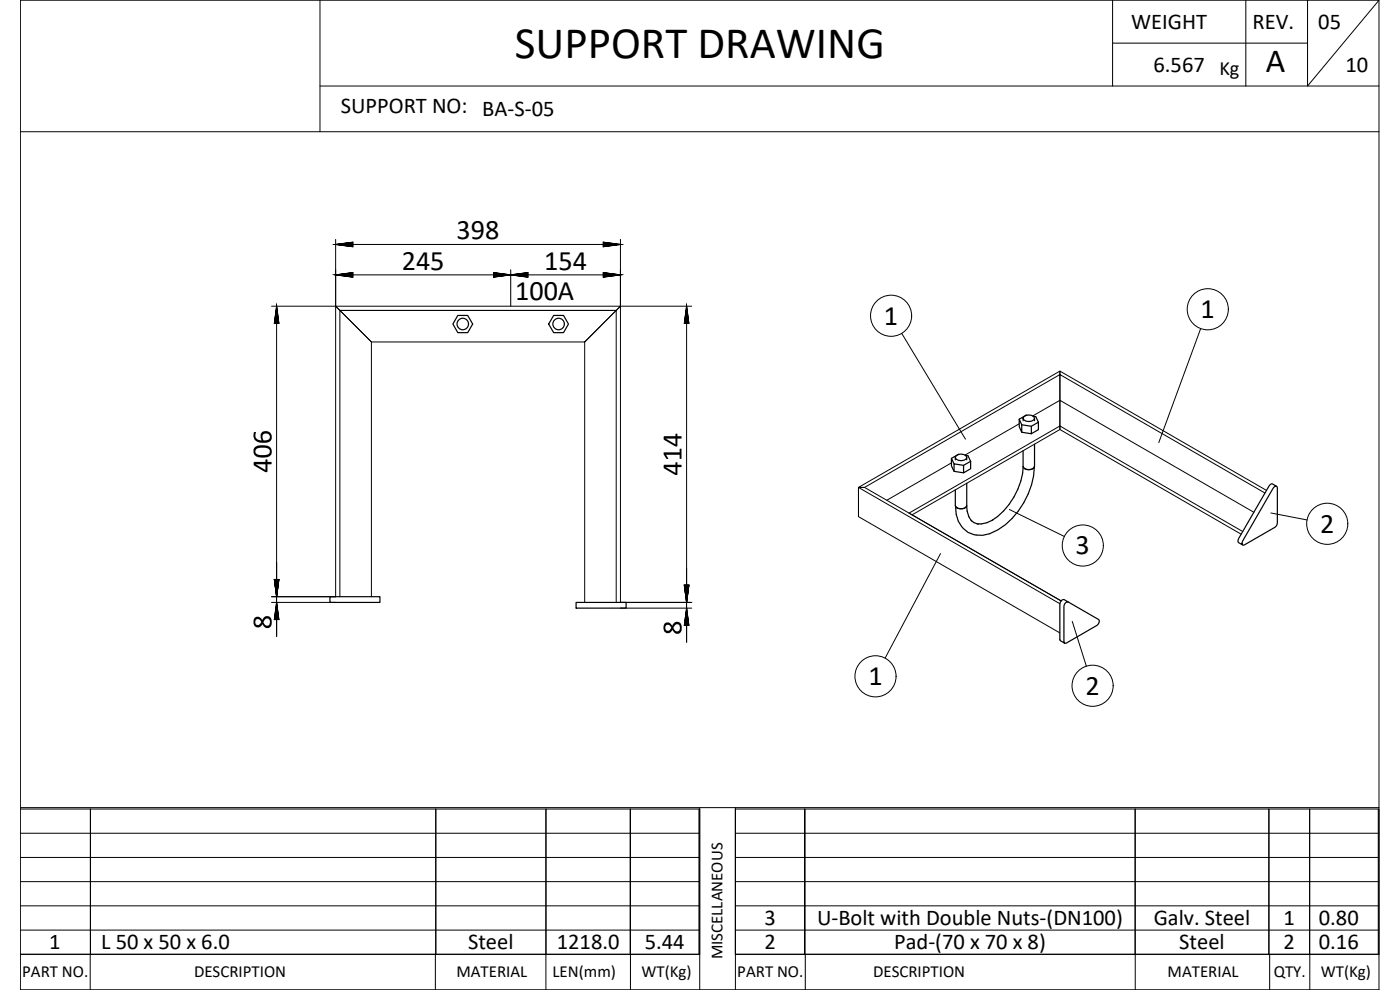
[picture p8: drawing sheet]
<svg xmlns="http://www.w3.org/2000/svg" width="420mm" height="297mm" viewBox="0 0 420 297" stroke-linecap="round" stroke-linejoin="round" font-family="sans-serif">
<g fill="none" stroke="#000" stroke-width=".36">
<path d="M137.4 94.6h3l1.5 2.6-1.5 2.6h-3l-1.5-2.6zM166.2 94.6h2.9l1.5 2.6-1.5 2.6h-2.9l-1.5-2.6zM286.3 139.2l-.8-1.7v2.3l.8 1.6M286.7 137.2v.8M286.9 136.7a2.14 2.14 0 0 1 3.2 .5 1.97 1.97 0 0 1-3.4 0zM287.8 136.3l-2.3 1.2M289.2 139.6l2.1-1.2v2.3l-2.1 1.2zM289.2 139.6l-2.9-.4v2.2l2.9 .5M289.7 136.6l.8 .2 .8 1.6M290.1 137.2v.8M305.9 125.8l.7 1.7v2.2l-.7-1.7zM306.6 127.5l2.9 .4"/>
<path d="M306.6 129.7l2.9 .4M307 125.5v.7M307.3 125a2.18 2.18 0 0 1 3.2 .5 1.97 1.97 0 0 1-3.5 0zM308.1 124.6l-2.2 1.2M309.5 127.9l2.1-1.2v2.2l-2.1 1.2zM310 124.9l.9 .1 .7 1.7M310.5 133.3v6.6a2 2 0 0 1-3.5 0v-4.7M310.5 125.5v.7M286.8 151.8l.1 .3M287 152.2l.5 .3M287.7 152.6h.6M289.2 152.6h-.7"/>
<path d="M289.8 152.2l-.5 .3M290.1 151.8l-.2 .3M290.1 151.7l.2 1.7 .5 1.7 .8 1.3M290.1 145v6.7a1.97 1.97 0 0 1-3.4 0v-4.7M291.4 156.1l.8 .7 1.4 .5M298 156l-1.8 .8-1.7 .4h-1.2M307.1 140a21 21 0 0 1-9.3 16.1M307.1 140.1l.1 .2M307.4 140.5l.4 .2M308 140.8l.7 .1M309.5 140.8l-.7 .1M310.1 140.5l-.4 .2"/>
<path d="M310.4 140.2a22.9 22.9 0 0 1-13.4 19.9 7.2 7.2 0 0 1-10-5.7l-.2-2.5M310.4 140.2l-.1 .1M310.4 140v.2M381.1 145.4l.7-.2 1.2 .7-.6 .2-.3 .4-9.1 15.8-.2 .5 .1 .7-1.2-.7-.2-.3 .2-.9zM383 145.9l.3 .5v10.5l-.2 .8-.5 .5-9.1 5.3h-.6M99 179h15v1.7h-15zM172.9 180.7h15v1.8h-15zM318.7 180.1l.7-.2 1.2 .7a1.19 1.19 0 0 0-1.3 1.4v10.5l.2 .5-1.2-.7-.2-.5v-10.5zM320.6 180.6l9.1 5.3a1.21 1.21 0 0 1-.5 1.8l-9.2 5.2-.5 .1"/>
<circle cx="138.9" cy="97.2" r="1.73"/>
<circle cx="167.7" cy="97.2" r="1.73"/>
</g>
<g fill="none" stroke="#000" stroke-width=".3">
<path d="M96 .1v39.4M333.9 12.9h58.5M333.9 .1v25.7M373.9 .1v25.7M392.4 .1v25.7l21.5-25.7h-407.8v296.9h407.8M413.9 .1v296.9M6.1 39.5h407.8M96 25.8h317.9M100.7 71.8v20.1h-19.2M100.7 73.3h85.5M186.2 71.8v20.1h21.4M83 91.9v99"/>
<path d="M100.7 91.9h85.5l-1.3 1.2h-82.9zM100.7 82.5h85.5M102 93.1h82.9l-9.4 9.5h-64zM102 93.1v85.9M153.3 80.9v11M184.9 93.1l-9.4 9.5v78.1M206.1 91.9v100.7M360.3 98.6l-12.5 34.2M270.6 100l19.2 31.8M285.5 138.9l-19.4 11.2M305.9 127.2l-16.3 9.4M309.9 124.8l8.2-4.7v7.7v-7.7l58.2 33.6"/>
<path d="M257.6 155v-8.8v8.8l60.5 34.9M273.7 154.5l44.4-25.6v-1.1l-45.3 26.2 45.7 26.3-59-34.1h-1.9l60.5 35M302.9 152.9l16.5 8.1M373 159.5l-54.9-31.7v1.1l54.4 31.4M380.1 147.1l-62-35.8v1.1v-1.1l-60.5 34.9h1.9l58.6-33.8v7.7v-7.7l61.5 35.5M381.4 153.9l10.9 2.1M81.5 179h19.2v-87.1l10.8 10.7v76.4M282.3 166.1l-16.7 31.4M81.5 180.7h19.2M184.9 180.7v-87.6l1.3-1.2v88.8h21.4M186.2 182.5h21.4M321.8 186.4l4.2 13.5"/>
<path d="M6.1 242.7h203.9v43.6h-203.9h203.9M6.1 257.3h203.9M6.1 250h203.9M6.1 242.3h407.8M27.1 242.7v43.6v-43.6M130.8 242.7v43.6M163.9 242.7l-.1 54.3M189.2 242.7v43.6v-43.6M209.8 242.7v43.6M210 242.3v54.7M220.7 242.7h193.2v43.6h-193.2zM220.7 257.3h193.2"/>
<path d="M220.7 250h193.2M220.7 242.3v54.7M241.5 242.7v43.6v-43.6M340.7 242.7v54.3M380.8 242.7v43.6M393 242.7l.1 54.3M413.6 242.7v43.6M6.1 279.1h203.9M6.1 271.8h203.9M6.1 264.5h203.9M220.7 279.1h193.2M220.7 271.8h193.2"/>
<path d="M220.7 264.5h193.2M6.1 297h407.8M27.1 286.3v10.7M130.7 286.3v10.7M189.2 286.3v10.7M220.7 286.3h193.2M241.7 286.3v10.7M381 286.3v10.7"/>
<circle cx="267.4" cy="94.7" r="6.2"/>
<circle cx="362.5" cy="92.8" r="6.2"/>
<circle cx="398.3" cy="157.2" r="6.2"/>
<circle cx="325" cy="163.7" r="6.2"/>
<circle cx="262.8" cy="202.9" r="6.2"/>
<circle cx="327.9" cy="205.8" r="6.2"/>
</g>
<text font-size="13.5" x="154.5" y="17.3">SUPPORT DRAWING</text>
<g font-size="10.3">
<text x="81.5" y="141.9" transform="rotate(-90 81.5 141.9)">406</text>
<text x="204.5" y="142.7" transform="rotate(-90 204.5 142.7)">414</text>
<text x="81.5" y="188.8" transform="rotate(-90 81.5 188.8)">8</text>
<text x="204.5" y="190.5" transform="rotate(-90 204.5 190.5)">8</text>
</g>
<text font-size="10.1" x="379.9" y="21.7">A</text>
<g font-size="8.5">
<text x="137" y="71.8">398</text>
<text x="120.6" y="80.9">245</text>
<text x="163.3" y="80.9">154</text>
<text x="154.6" y="90">100A</text>
<text x="360.3" y="95.5">1</text>
<text x="265.3" y="97.4">1</text>
<text x="396.2" y="159.9">2</text>
<text x="322.8" y="166.4">3</text>
<text x="260.6" y="205.6">1</text>
<text x="325.8" y="208.5">2</text>
</g>
<g font-size="6.8">
<text x="339.5" y="8.7">WEIGHT</text>
<text x="375.9" y="8.8">REV.</text>
<text x="395.6" y="8.6">05</text>
<text x="346.2" y="21.5">6.567</text>
<text x="403.8" y="21.5">10</text>
<text x="102.3" y="33.9">SUPPORT NO: BA-S-05</text>
<text x="229.4" y="277.6">3</text>
<text x="245.2" y="277.6">U-Bolt with Double Nuts-(DN100)</text>
<text x="346.2" y="277.6">Galv. Steel</text>
<text x="385.2" y="277.6">1</text>
<text x="395.8" y="277.6">0.80</text>
<text x="14.8" y="284.8">1</text>
<text x="30.4" y="284.8">L 50 x 50 x 6.0</text>
<text x="140.5" y="284.8">Steel</text>
<text x="167.1" y="284.8">1218.0</text>
<text x="193.5" y="284.8">5.44</text>
<text x="229.4" y="284.8">2</text>
<text x="268.3" y="284.8">Pad-(70 x 70 x 8)</text>
<text x="353.9" y="284.8">Steel</text>
<text x="385.2" y="284.8">2</text>
<text x="395.8" y="284.8">0.16</text>
</g>
<text font-size="6.1" x="366" y="22.6">Kg</text>
<g font-size="5.1">
<text x="216.8" y="287.9" transform="rotate(-90 216.8 287.9)">MISCELLANEOUS</text>
<text x="6.7" y="293.2">PART NO.</text>
<text x="58.2" y="293.2">DESCRIPTION</text>
<text x="137" y="293.2">MATERIAL</text>
<text x="165.8" y="293.2">LEN(mm)</text>
<text x="192.5" y="293.2">WT(Kg)</text>
<text x="221.3" y="293.2">PART NO.</text>
<text x="262" y="293.2">DESCRIPTION</text>
<text x="350.4" y="293.2">MATERIAL</text>
<text x="382.2" y="293.2">QTY.</text>
<text x="396.4" y="293.2">WT(Kg)</text>
</g>
<g font-size="4.4">
<text x="99.5" y="75.1">398</text>
<text x="99.5" y="84.3">245</text>
<text x="152" y="84.3">154</text>
<text x="84.7" y="180.3" transform="rotate(-90 84.7 180.3)">406</text>
<text x="207.8" y="182" transform="rotate(-90 207.8 182)">414</text>
</g>
</svg>
